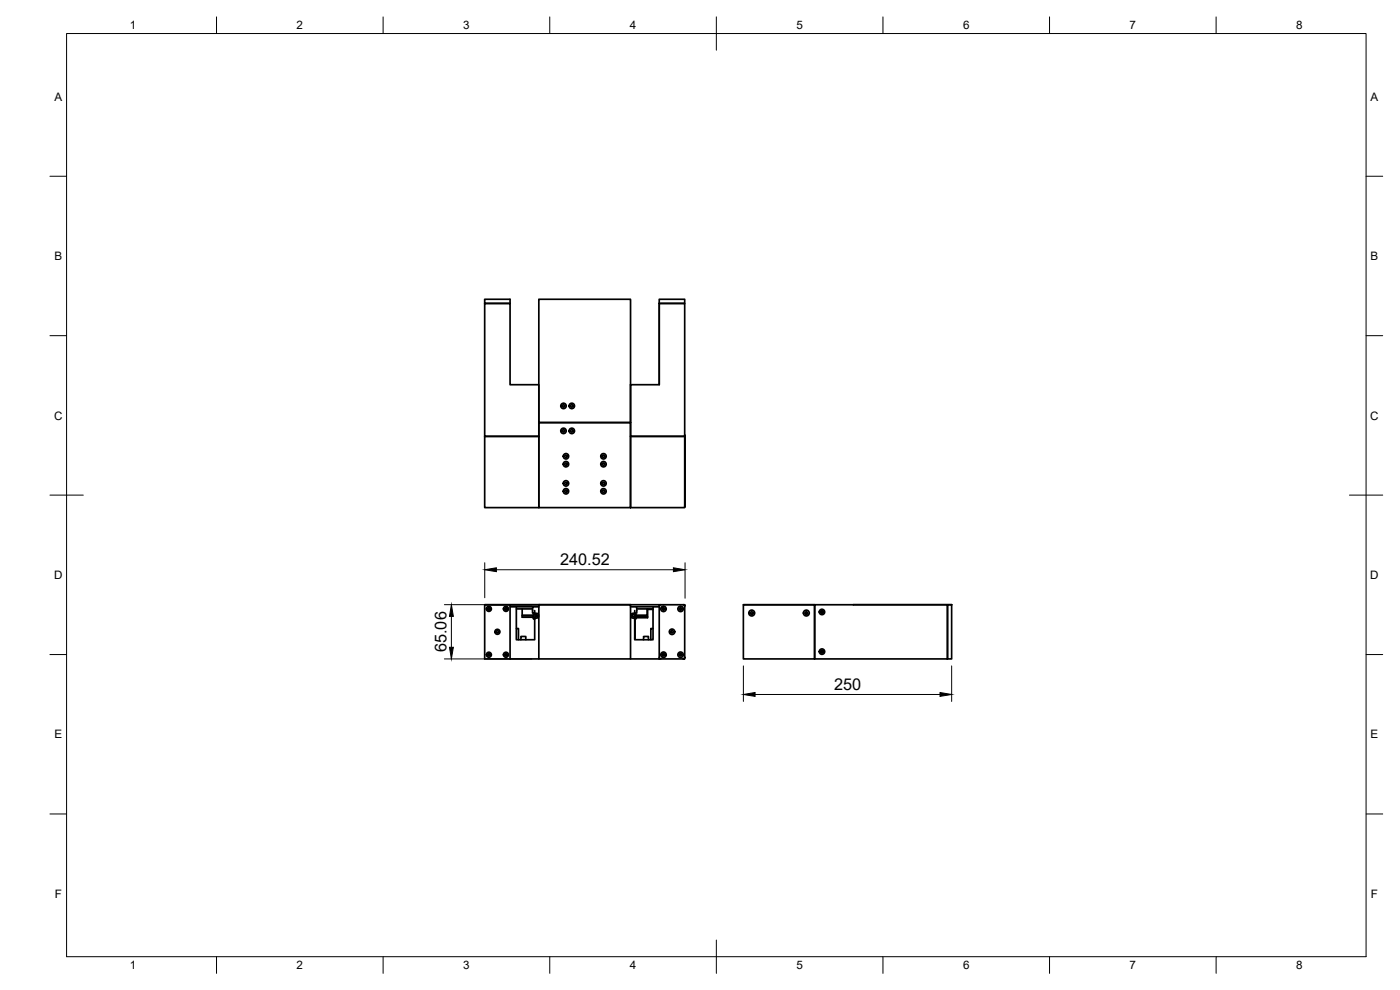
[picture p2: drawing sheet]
<svg xmlns="http://www.w3.org/2000/svg" width="420mm" height="297mm" viewBox="0 0 420 297" stroke-linecap="round" stroke-linejoin="round" font-family="sans-serif">
<!-- layer: Visible -->
<g fill="none" stroke="#000" stroke-width=".51">
<path d="M145.5 89.8h7.6v1.2h-7.6zM145.5 91h7.6v24.4h8.6v15.5h-16.2zM161.7 89.8h27.5v37h-27.5zM197.8 89.8h7.7v1.2h-7.7zM197.8 91h7.7v39.9h-16.3v-15.5h8.6zM197.8 91v24.4M145.5 130.9h16.2v21.4h-16.2zM161.7 126.8h27.5v25.5h-27.5zM189.2 130.9h16.3v21.4h-16.3zM205.5 130.5v21.5M205.5 151.9l.1 .1M146.7 196.1v.4h.4"/>
<path d="M147.1 182.7h-.4v.4M151.8 196.1v.4l.3 .2M152.1 182.4l-.3 .7M153.1 182.1h6.7M153.1 181.4v16.3M155 188.6h.6v3.3M155 182.1v9.8h5.5v-6.5M155 182.7h4.8M156.3 191.9v-.9h1.5v.9M156.7 184.6v.2h3.3M156.7 184.8v.4h3.3M156.7 182.7v1.9h3.3"/>
<path d="M160.4 184.2l-.4 .3v.8l.5 .5M160.5 183.2v1M161.7 181.4h27.5v16.3h-27.5zM161.7 182.1h-1.9v1.8h.7M161.7 181.4h-16.2v16.3h16.2M161.7 181.4h36.7M189.2 182.1h1.9v1.8h-.6M189.2 197.7h8.6M190.5 183.2v1M190.5 184.2l.4 .3 .1 .8-.5 .5M190.6 185.8l-.1 5.7M191 185h3.4"/>
<path d="M191.1 182.1h4.9M191.1 182.7h4.9M193.1 191.9v-.9h1.5v.9M194.2 182.7v1.9h-3.2M194.2 182.8h1.8M194.4 182.8v2.5h-3.4M196 188.6h-.7v3.3M197.8 197.7h7.2M197.8 182.1h-1.8v9.8h-5.5v-6.5M197.8 181.4v.5M197.8 197.2v.5M198.8 182.4l.3 .7z"/>
<path d="M199.1 196.1v.4l-.3 .2 .3-.2zM203.9 182.7h.3v.4M204.2 196.1v.4h-.3M205 197.7l.5-.5v.5zM205 181.4h.5v.5M205.5 181.6v.1M205.5 197.2l-.1-15.6-.3-.2h-6.7l-.4 .2-.2 .3v15.3l.6 .5M223.1 181.4h21.4v16.3h-21.4zM223.1 181.4h21.4M225.2 183.9l.4 .4 .4-.4M241.6 183.9l.4 .4 .4-.4M244.5 181.4h39.9v16.3h-39.9z"/>
<path d="M247.1 195.3l-.4 .3-.4-.3M256.1 181.4h29.5M256.1 181.4h.1M284.4 181.4h1.2v16.3h-1.2z"/>
<circle cx="169.1" cy="129.3" r=".37"/>
<circle cx="169.1" cy="121.8" r=".37"/>
<circle cx="169.1" cy="121.8" r=".81"/>
<circle cx="169.1" cy="129.3" r=".81"/>
<circle cx="169.9" cy="139.3" r=".37"/>
<circle cx="169.9" cy="136.9" r=".37"/>
<circle cx="169.9" cy="136.9" r=".81"/>
<circle cx="169.9" cy="139.3" r=".81"/>
<circle cx="171.6" cy="129.3" r=".37"/>
<circle cx="171.6" cy="121.8" r=".37"/>
<circle cx="171.6" cy="121.8" r=".81"/>
<circle cx="171.6" cy="129.3" r=".81"/>
<circle cx="181.1" cy="136.9" r=".37"/>
<circle cx="181.1" cy="139.3" r=".37"/>
<circle cx="181.1" cy="139.3" r=".81"/>
<circle cx="181.1" cy="136.9" r=".81"/>
<circle cx="169.9" cy="145" r=".37"/>
<circle cx="169.9" cy="147.4" r=".37"/>
<circle cx="169.9" cy="145" r=".81"/>
<circle cx="169.9" cy="147.4" r=".81"/>
<circle cx="181.1" cy="145" r=".37"/>
<circle cx="181.1" cy="147.4" r=".37"/>
<circle cx="181.1" cy="147.4" r=".81"/>
<circle cx="181.1" cy="145" r=".81"/>
<circle cx="146.7" cy="196.4" r=".37"/>
<circle cx="146.7" cy="182.7" r=".37"/>
<circle cx="146.7" cy="196.4" r=".75"/>
<circle cx="146.7" cy="182.7" r=".75"/>
<circle cx="149.3" cy="189.6" r=".37"/>
<circle cx="149.3" cy="189.6" r=".75"/>
<circle cx="151.8" cy="196.4" r=".37"/>
<circle cx="151.8" cy="182.7" r=".37"/>
<circle cx="151.8" cy="182.7" r=".75"/>
<circle cx="151.8" cy="196.4" r=".75"/>
<circle cx="160.9" cy="184.7" r=".37"/>
<circle cx="160.9" cy="184.7" r=".75"/>
<circle cx="190" cy="184.7" r=".75"/>
<circle cx="190" cy="184.7" r=".37"/>
<circle cx="199.1" cy="196.4" r=".81"/>
<circle cx="199.1" cy="182.7" r=".81"/>
<circle cx="199.1" cy="196.4" r=".37"/>
<circle cx="199.1" cy="182.7" r=".37"/>
<circle cx="201.7" cy="189.6" r=".81"/>
<circle cx="201.7" cy="189.6" r=".37"/>
<circle cx="204.2" cy="196.4" r=".81"/>
<circle cx="204.2" cy="182.7" r=".81"/>
<circle cx="204.2" cy="182.7" r=".37"/>
<circle cx="204.2" cy="196.4" r=".37"/>
<circle cx="225.6" cy="183.9" r=".37"/>
<circle cx="225.6" cy="183.9" r=".88"/>
<circle cx="242" cy="183.9" r=".37"/>
<circle cx="242" cy="183.9" r=".88"/>
<circle cx="246.7" cy="183.6" r=".43"/>
<circle cx="246.7" cy="195.5" r=".43"/>
<circle cx="246.7" cy="183.6" r=".37"/>
<circle cx="246.7" cy="183.6" r=".81"/>
<circle cx="246.7" cy="195.5" r=".81"/>
</g>
<circle cx="161.7" cy="181.4" r=".25" fill="#000"/>
<!-- layer: BORDER -->
<g fill="none" stroke="#000" stroke-width=".3">
<path d="M20 10.1h390v276.9h-390zM65 5.1v5M115 5.1v5M165 5.1v5M215 5.1v10M265 5.1v5M315 5.1v5M365 5.1v5M15 52.9h5M410 52.9h5M15 100.7h5M410 100.7h5"/>
<path d="M15 148.6h10M405 148.6h10M15 196.4h5M410 196.4h5M15 244.2h5M410 244.2h5M65 287v5M115 287v5M165 287v5M215 282.1v9.9M265 287v5M315 287v5"/>
<path d="M365 287v5"/>
</g>
<!-- layer: FD_Dimensions -->
<path d="M145.5 168.8v10.6M149 170.9h53.1M205.6 168.8v10.7M133.4 197.7h26.2M133.4 181.4h26.2M135.5 184.9v9.3M223.1 199.8v10.7M285.6 199.8v10.7M226.6 208.4h55.5" fill="none" stroke="#000" stroke-width=".3"/>
<path d="M145.5 170.9l3.5-.5v1.1zM202.1 170.4l3.5 .5-3.5 .6zM134.9 194.2h1.2l-.6 3.5zM135.5 181.4l.6 3.5h-1.2zM223.1 208.4l3.5-.6v1.1zM282.1 207.8l3.5 .6-3.5 .5z" fill="#000" stroke="#000" stroke-width=".3"/>
<g font-size="4.9">
<text x="168.1" y="169.5">240.52</text>
<text x="134" y="195.7" transform="rotate(-90 134 195.7)">65.06</text>
<text x="250.3" y="206.9">250</text>
</g>
<g font-size="3.5">
<text x="39" y="8.8">1</text>
<text x="89" y="8.8">2</text>
<text x="139" y="8.8">3</text>
<text x="189" y="8.8">4</text>
<text x="239" y="8.8">5</text>
<text x="289" y="8.8">6</text>
<text x="339" y="8.8">7</text>
<text x="389" y="8.8">8</text>
<text x="16.3" y="30.2">A</text>
<text x="411.3" y="30.2">A</text>
<text x="16.3" y="78">B</text>
<text x="411.3" y="78">B</text>
<text x="16.2" y="125.9">C</text>
<text x="411.2" y="125.9">C</text>
<text x="16.2" y="173.7">D</text>
<text x="411.2" y="173.7">D</text>
<text x="16.3" y="221.6">E</text>
<text x="411.3" y="221.6">E</text>
<text x="16.4" y="269.4">F</text>
<text x="411.4" y="269.4">F</text>
<text x="39" y="290.8">1</text>
<text x="89" y="290.8">2</text>
<text x="139" y="290.8">3</text>
<text x="189" y="290.8">4</text>
<text x="239" y="290.8">5</text>
<text x="289" y="290.8">6</text>
<text x="339" y="290.8">7</text>
<text x="389" y="290.8">8</text>
</g>
</svg>
